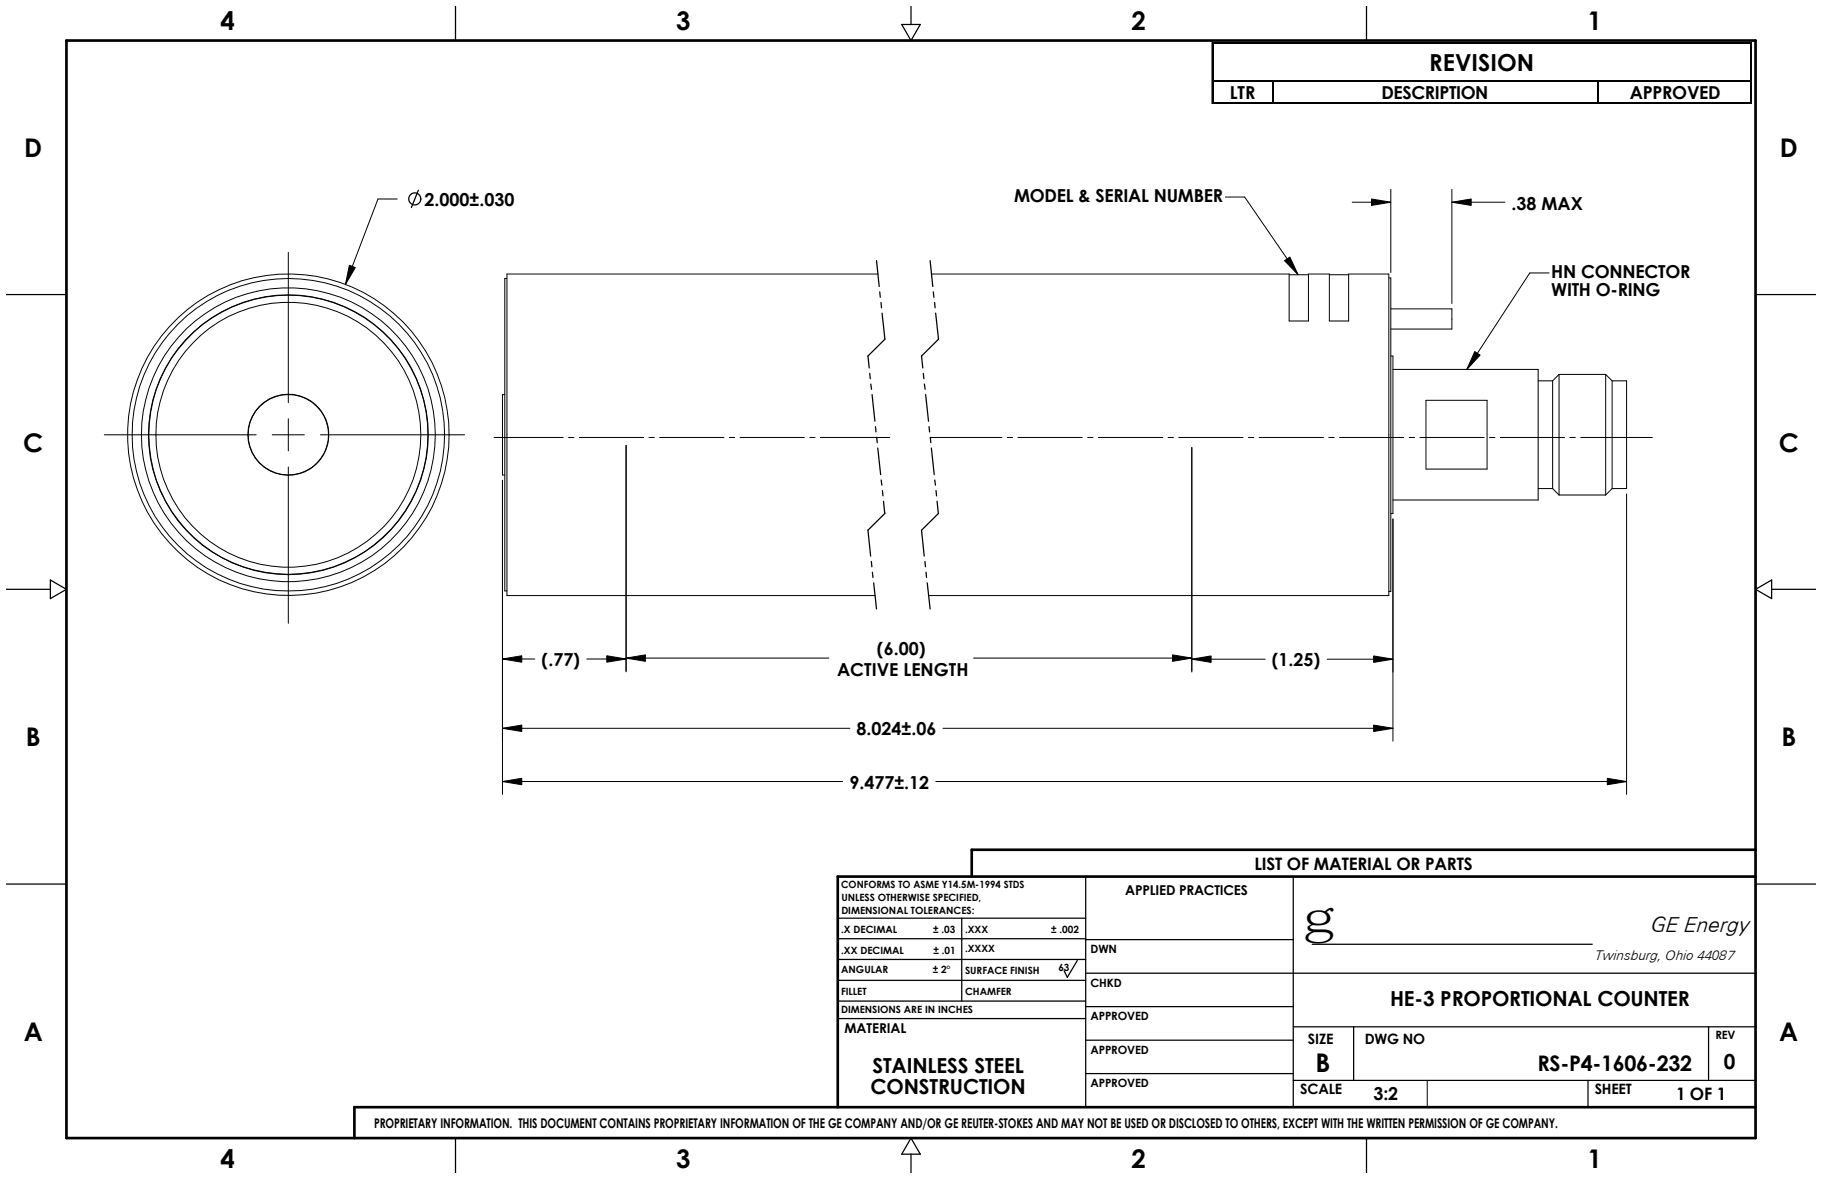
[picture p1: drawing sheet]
<svg xmlns="http://www.w3.org/2000/svg" width="432mm" height="279mm" viewBox="0 0 432 279" stroke-linecap="round" stroke-linejoin="round" font-family="sans-serif">
<g fill="none" stroke="#000" stroke-width=".24">
<path d="M287.2 10.1v14.6M287.5 10.1h127.7M287.5 19.1h127.7M301.7 19.3v5.4M378.6 19.3v5.4M414.9 10.3v14.4M287.5 24.4h127.7M68.3 59.8v35.6M94.1 47.2h-4.5l-7.7 20.2M290.4 46.7h4.6l12.6 18.4M320.5 47.9h9.1M329.6 44.9v19.7"/>
<path d="M344.1 44.9v27M344.1 47.9h12.6M120.1 66h-.5v74h.5M208.1 64.9h-88v76.2h87.2M220.8 64.9h84.7v11.2h4.6v-11.2h4.9v11.2h4.6v-11.2h9.5v76.2h-109.1M305.5 65.1h4.6M315 65.1h4.6M329.1 65.9h.5v74.3h-.5M329.6 73.2h14.5v4.8h-14.5M367.1 64.7h-4.6l-14.9 22.8M68.3 99.2v7.6M119.6 93.5h-.5v19.1h.5"/>
<path d="M329.6 84.4h.5v37.3h-.5M330.1 87.5h34.4v31h-34.4M337.9 94.9h14.5v16.3h-14.5zM364.5 90.3h3.5M368 90.3v25.5M369.5 88.7h11M369.5 88.7l-1.5 1.6M369.5 88.7v28.6M380.5 88.7v28.6M380.5 88.7l1.6 1.6M382.1 90.3h3.4v25.5h-3.4M382.1 90.3v25.5"/>
<path d="M24.7 103h36M64.5 103h7.6M68.3 110.7v37M75.9 103h34.2M117.1 103.7h16.4M119.1 113.8v74.5M134.7 103.7h1.3M137.3 103.7h15.2M148.4 105.5v53.7M153.8 103.7h1.3M156.3 103.7h15.3M172.8 103.7h1.3"/>
<path d="M175.4 103.7h15.2M191.9 103.7h1.3M194.4 103.7h16.5M220.5 103.7h16.9M238.7 103.7h1.3M241.3 103.7h15.2M257.8 103.7h1.2M260.3 103.7h15.2M276.8 103.7h1.3M279.4 103.7h15.2M282.4 106v53.3M295.9 103.7h1.2"/>
<path d="M298.4 103.7h15.2M314.9 103.7h1.3M317.5 103.7h15.2M334 103.7h1.2M336.5 103.7h15.2M353 103.7h1.3M355.6 103.7h15.2M364.5 115.8h3.5M368 115.8l1.5 1.5M369.5 117.3h11M372.1 103.7h1.2M374.6 103.7h17"/>
<path d="M382.1 115.8l-1.6 1.5M385.5 117.1v71.2M330.1 123v52.6M119.1 156.2h7.6M139.1 156.2h9.3M148.4 156h48M230.7 156h51.7M282.4 156.2h17.4M314.5 156.2h15.6M119.1 172.6h82.3M223.5 172.6h106.6M119.1 185.2h80.6"/>
<path d="M221.8 185.2h163.7M338.2 256v6.4"/>
<circle cx="68.3" cy="103" r="9.5"/>
<circle cx="68.3" cy="103" r="38.1"/>
<circle cx="68.3" cy="103" r="33.2"/>
<circle cx="68.3" cy="103" r="33.1"/>
<circle cx="68.3" cy="103" r="31.4"/>
<circle cx="68.4" cy="103" r="9.6"/>
<circle cx="68.4" cy="103" r="37"/>
<circle cx="68.4" cy="103" r="34.8"/>
</g>
<g fill="none" stroke="#000" stroke-width=".3">
<path d="M107.9 1.5v8.1M213.7 5.8h4.4l-2.2 3.8zM215.9 1.5v4.3M323.8 1.5v8.1M99.1 45.1l-1.6 4.1M1.5 69.8h14.2M207.7 61.8l.7 6.1M208.5 69.2l.1 1.2M208.8 71.7l.1 1.2M209 74.2l.7 6.2-4 4 .3 2.8M220.4 61.8l.7 6.1M221.2 69.2l.1 1.2"/>
<path d="M221.5 71.7l.1 1.2M221.7 74.2l.7 6.2-4 4 .3 2.8M416.1 69.8h14.2M206.1 88.5l.1 1.2M206.4 91l.1 1.2M206.7 93.5l.6 6.3M218.8 88.5l.1 1.2M219.1 91l.1 1.2M219.4 93.5l.6 6.3M207.5 101.1l.1 1.3M207.8 103.6l.1 1.3M208 106.2l.7 6.3"/>
<path d="M208.8 113.7l.2 1.3M209.1 116.2l.2 1.3M209.4 118.8l.3 2.9M220.2 101.1l.1 1.3M220.5 103.6l.1 1.3M220.7 106.2l.7 6.3M221.5 113.7l.2 1.3M221.8 116.2l.2 1.3M222.1 118.8l.3 2.9M1.5 139.7h10.4M11.9 137.5l3.8 2.2-3.8 2.2zM206.5 133.1l.1 1.2"/>
<path d="M206.8 135.6l.1 1.3M207.1 138.1l.6 6.2M209.7 121.7l-4 3.9 .6 6.2M219.2 133.1l.1 1.2M219.5 135.6l.1 1.3M219.8 138.1l.6 6.2M222.4 121.7l-4 3.9 .6 6.2M416.1 139.7l3.8-2.2v4.4zM419.9 139.7h10.4M1.5 209.5h14.2M198.5 217.6h58.8M227.9 217.6v19.6"/>
<path d="M257.3 207.7v54.7M306.5 207.7v54.7M416.1 209.5h14.2M198.5 222.5h58.8M198.5 227.4h58.8M198.5 232.3h58.8M198.5 237.2h58.8M255.3 227.6l-2.4 4-.7-1.6M257.3 230.6h158.8M257.3 222.7h49.2M257.3 238.5h49.2M311 223.8h66.4"/>
<path d="M198.5 241.4h58.8M257.3 246.5h49.2M257.3 254.4h49.2M306.5 243.3h109.6M306.5 256h109.6M320.8 243.3v12.7M376.3 256v6.4M404.9 243.3v12.7M107.9 269.7v8.2M215.9 273.5v4.4M215.9 269.7l2.2 3.8h-4.4zM323.8 269.7v8.2"/>
<circle cx="98.3" cy="47.1" r="1.44"/>
</g>
<path d="M15.7 9.6h400.4v260.1h-400.4zM416.1 207.7h-217.6v54.7M416.1 201.4h-185.8v6.3M416.1 262.4h-332.1v7.3" fill="none" stroke="#000" stroke-width=".63"/>
<g fill="#000" stroke="#000" stroke-width=".24">
<path d="M325 47.2l4.6 .7-4.6 .8zM344.1 47.9l4.6-.7v1.5zM82.8 62.9l1.4 .5-2.3 4zM304.4 61.8l1.3-.9 1.9 4.2zM349.5 83.3l1.3 .9-3.2 3.3zM119.1 156.2l4.6-.8v1.5zM148.4 156l4.6-.8v1.5zM143.8 155.4l4.6 .8-4.6 .7zM277.9 155.2l4.5 .8-4.5 .7zM282.4 156.2l4.6-.8v1.6zM119.1 172.6l4.6-.8v1.6zM119.1 185.2l4.6-.8v1.6z"/>
<path d="M380.9 184.4l4.6 .8-4.6 .8z"/>
<path d="M325.5 155.4l4.6 .8-4.6 .8z" fill-rule="evenodd"/>
<path d="M325.5 171.8l4.6 .8-4.6 .8z" fill-rule="evenodd"/>
</g>
<path d="M287.4 10.1v14.5M287.5 10.2h127.6M287.5 19.2h127.6M301.8 19.3v5.3M378.8 19.3v5.3M415 10.3v14.3M287.5 24.5h127.6" fill="none" stroke="#000" stroke-width=".25"/>
<text font-size="10.6" x="308.9" y="221">g</text>
<g font-size="6.1">
<text x="52.3" y="7.1">4</text>
<text x="160.2" y="7.1">3</text>
<text x="268.2" y="7.1">2</text>
<text x="376.2" y="7.1">1</text>
<text x="5.8" y="37.2">D</text>
<text x="421.8" y="37.2">D</text>
<text x="5.5" y="107">C</text>
<text x="421.6" y="107">C</text>
<text x="6.1" y="176.9">B</text>
<text x="422.2" y="176.9">B</text>
<text x="5.6" y="246.7">A</text>
<text x="421.7" y="246.7">A</text>
<text x="311.8" y="254">B</text>
<text x="52.3" y="276.8">4</text>
<text x="160.2" y="276.8">3</text>
<text x="268.2" y="276.8">2</text>
<text x="376.2" y="276.8">1</text>
</g>
<text font-size="5.6" x="338.7" y="16.7">REVISION</text>
<text font-size="5.1" x="364.4" y="253.8">RS-P4-1606-232</text>
<g font-size="4.9">
<text x="390.9" y="221">GE Energy</text>
<text x="329.4" y="238.4">HE-3 PROPORTIONAL COUNTER</text>
<text x="206.8" y="254.3">STAINLESS STEEL</text>
<text x="408.5" y="253.3">0</text>
<text x="206.3" y="259.3">CONSTRUCTION</text>
</g>
<g font-size="4.2">
<text x="291.4" y="23.5">LTR</text>
<text x="327.4" y="23.5">DESCRIPTION</text>
<text x="386.2" y="23.5">APPROVED</text>
<text x="240.3" y="48">MODEL &amp; SERIAL NUMBER</text>
<text x="100.6" y="48.9">2.000±.030</text>
<text x="358.2" y="49.7">.38 MAX</text>
<text x="367.6" y="66">HN CONNECTOR</text>
<text x="367.6" y="70.2">WITH O-RING</text>
<text x="207.8" y="155.1">(6.00)</text>
<text x="128.4" y="157.9">(.77)</text>
<text x="198.4" y="160.2">ACTIVE LENGTH</text>
<text x="301.4" y="157.9">(1.25)</text>
<text x="203" y="174.3">8.024±.06</text>
<text x="201.3" y="186.9">9.477±.12</text>
<text x="325.5" y="260.6">3:2</text>
</g>
<g font-size="4.1">
<text x="297.3" y="206.1">LIST OF MATERIAL OR PARTS</text>
<text x="397.2" y="260.6">1 OF 1</text>
</g>
<g font-size="3.4">
<text x="310" y="247.4">SIZE</text>
<text x="323.4" y="247.4">DWG NO</text>
<text x="308.1" y="259.2">SCALE</text>
<text x="378" y="259.2">SHEET</text>
</g>
<g font-size="3.2">
<text x="266.7" y="212">APPLIED PRACTICES</text>
<text x="377.7" y="227.5">Twinsburg, Ohio 44087</text>
<text x="200.2" y="244.9">MATERIAL</text>
<text x="88.6" y="267.3">PROPRIETARY INFORMATION. THIS DOCUMENT CONTAINS PROPRIETARY INFORMATION OF THE GE COMPANY AND/OR GE REUTER-STOKES AND MAY NOT BE USED OR DISCLOSED TO OTHERS, EXCEPT WITH THE WRITTEN PERMISSION OF GE COMPANY.</text>
</g>
<g font-size="2.7">
<text x="258.4" y="225.9">DWN</text>
<text x="258.4" y="233.8">CHKD</text>
<text x="258.4" y="241.8">APPROVED</text>
<text x="258.4" y="249.7">APPROVED</text>
<text x="406.5" y="246.3">REV</text>
<text x="258.4" y="257.6">APPROVED</text>
</g>
<g font-size="2.4">
<text x="199.3" y="210.5">CONFORMS TO ASME Y14.5M-1994 STDS</text>
<text x="199.4" y="213.6">UNLESS OTHERWISE SPECIFIED,</text>
<text x="199.3" y="221.1">.X DECIMAL</text>
<text x="199.4" y="216.5">DIMENSIONAL TOLERANCES:</text>
<text x="221.1" y="221.1">± .03</text>
<text x="228.7" y="221.1">.XXX</text>
<text x="249.1" y="221.1">± .002</text>
<text x="199.3" y="226">.XX DECIMAL</text>
<text x="221.2" y="226.1">± .01</text>
<text x="228.7" y="225.7">.XXXX</text>
<text x="199.3" y="230.6">ANGULAR</text>
<text x="221.1" y="230.7">± 2°</text>
<text x="228.7" y="230.9">SURFACE FINISH</text>
<text x="250.8" y="230">63</text>
<text x="199.3" y="235.8">FILLET</text>
<text x="228.7" y="235.8">CHAMFER</text>
<text x="199.3" y="240.1">DIMENSIONS ARE IN INCHES</text>
</g>
</svg>
